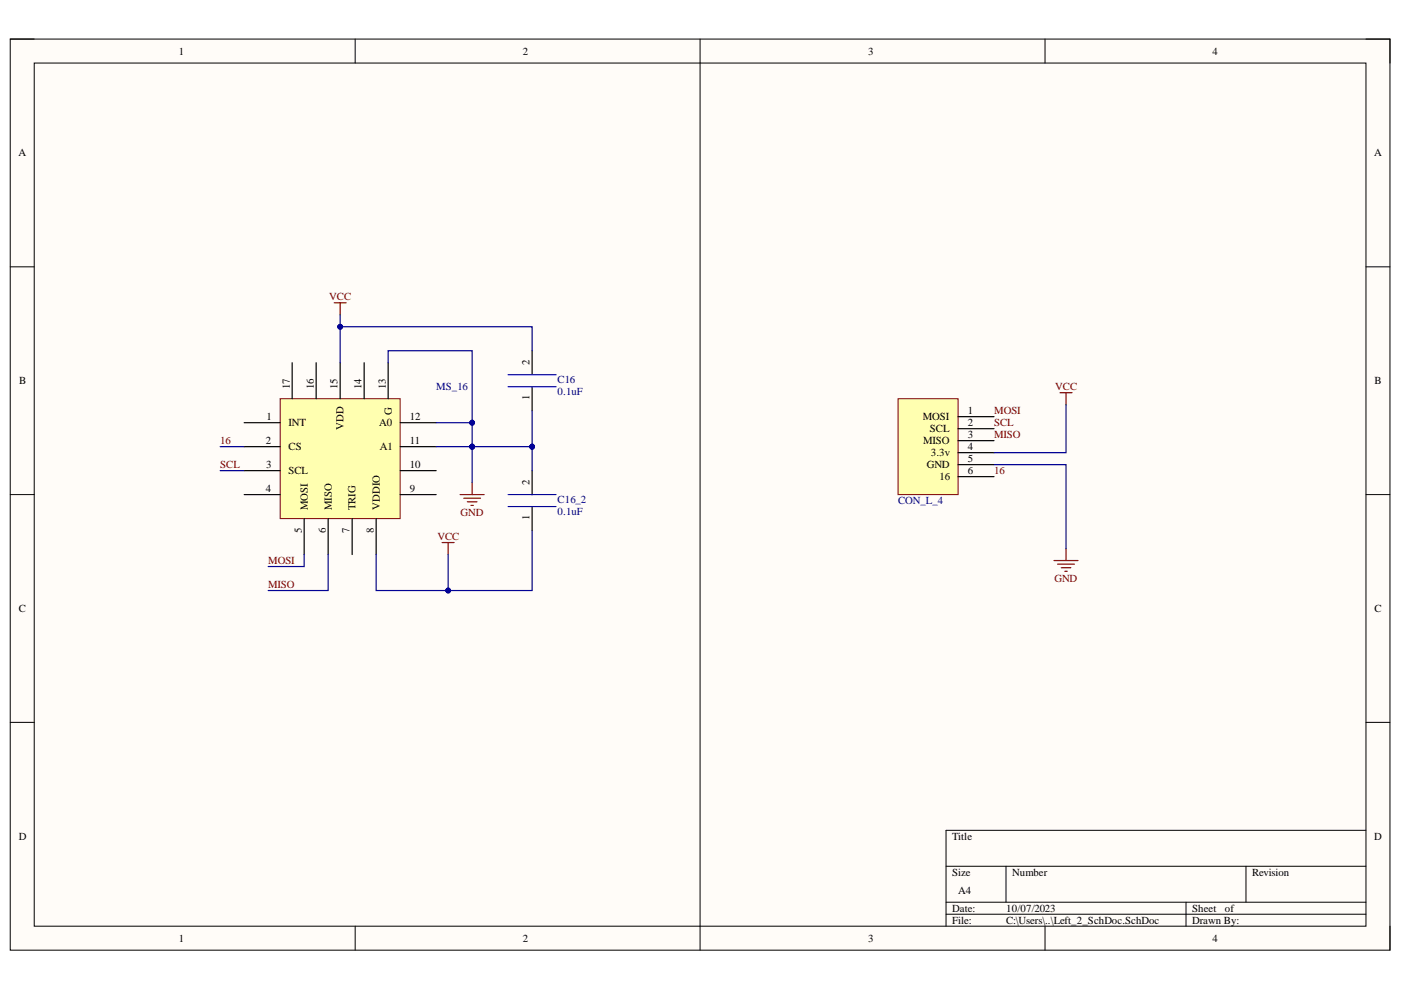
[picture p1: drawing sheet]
<svg xmlns="http://www.w3.org/2000/svg" width="297mm" height="210mm" viewBox="0 0 297 210" stroke-linecap="round" stroke-linejoin="round" font-family="sans-serif">
<path d="M2.2 8.3h292.5v193.2h-292.5z" fill-rule="evenodd" fill="#fffcf8"/>
<path d="M2.2 8.3h292.5v193.2h-292.5z" fill="none" stroke="#000" stroke-width=".21"/>
<path d="M7.3 13.4h282.3v183h-282.3z" fill-rule="evenodd" fill="#fffcf8"/>
<g fill="none" stroke="#000" stroke-width=".21">
<path d="M2.2 8.3h5.1M7.3 13.4h282.3v183h-282.3zM75.3 8.3v5.1M148.4 8.3v5.1M221.6 8.3v5.1M289.6 8.3h5.1v5.1M2.2 56.6h5.1M289.6 56.6h5.1M2.2 104.9h5.1M289.6 104.9h5.1M2.2 153.2h5.1M289.6 153.2h5.1"/>
<path d="M289.6 176h-89v20.4M75.3 196.4v5.1M148.4 196.4v5.1M200.6 183.7h89M200.6 191.3h89M200.6 193.8h89M213.3 183.7v7.6M221.6 196.4v5.1M251.5 191.3v5.1M264.2 183.7v7.6M294.7 196.4v5.1"/>
</g>
<path d="M59.4 84.5h25.4v25.5h-25.4z" fill-rule="evenodd" fill="#ffffb0"/>
<path d="M59.4 84.5h25.4v25.5h-25.4z" fill="none" stroke="#800000" stroke-width=".21"/>
<g fill="none" stroke="#000" stroke-width=".25">
<path d="M61.9 76.9v7.6M67 76.9v7.6M72.1 76.9v7.6M77.2 76.9v7.6M82.3 76.9v7.6M112.8 74.4v5M51.8 89.6h7.6M51.8 94.7h7.6M51.8 99.8h7.6M84.8 89.6h7.7M84.8 94.7h7.7M84.8 99.8h7.7"/>
<path d="M112.8 82v5.1M112.8 99.8v5.1M51.8 104.9h7.6M64.5 110v7.6M69.6 110v7.6M74.7 110v7.6M79.8 110v7.6M84.8 104.9h7.7M112.8 107.4v5.1"/>
</g>
<path d="M70.9 64.2h2.5M72.1 64.2v2.5M93.7 115h2.6M95 115v2.6M97.6 104.9h5M98.3 105.6h3.6M99.1 106.4h2M99.8 107.2h.6M100.1 102.3v2.6" fill="none" stroke="#800000" stroke-width=".25"/>
<path d="M107.7 79.4h10.2M107.7 82h10.2M107.7 107.4h10.2M107.7 104.9h10.2" fill="none" stroke="#00f" stroke-width=".25"/>
<path d="M190.4 84.5h12.7v20.4h-12.7z" fill-rule="evenodd" fill="#ffffb0"/>
<path d="M190.4 84.5h12.7v20.4h-12.7z" fill="none" stroke="#800000" stroke-width=".21"/>
<path d="M203.1 93.4h7.7M203.1 88.3h7.7M203.1 96h7.7M203.1 98.5h7.7M203.1 90.9h7.7M203.1 101.1h7.7" fill="none" stroke="#000" stroke-width=".25"/>
<path d="M224.7 83.3h2.6M226 83.3v2.5M223.5 118.9h5.1M224.2 119.6h3.6M226 116.3v2.6M225 120.4h2M225.8 121.1h.5" fill="none" stroke="#800000" stroke-width=".25"/>
<path d="M112.8 87.1v7.6" fill="none" stroke="#000080" stroke-width=".25"/>
<circle cx="112.8" cy="94.7" r=".51" fill="#000080"/>
<circle cx="112.8" cy="94.7" r=".51" fill="none" stroke="#000080" stroke-width=".21"/>
<path d="M112.8 74.4v-5.1h-40.7v7.6M46.7 99.8h5.1M46.7 94.7h5.1M64.5 117.6v2.5h-7.6M69.6 117.6v7.6h-12.7" fill="none" stroke="#000080" stroke-width=".25"/>
<circle cx="72.1" cy="69.3" r=".51" fill="#000080"/>
<circle cx="72.1" cy="69.3" r=".51" fill="none" stroke="#000080" stroke-width=".21"/>
<path d="M112.8 112.5v12.7h-33v-7.6" fill="none" stroke="#000080" stroke-width=".25"/>
<circle cx="95" cy="125.2" r=".51" fill="#000080"/>
<circle cx="95" cy="125.2" r=".51" fill="none" stroke="#000080" stroke-width=".21"/>
<path d="M82.3 76.9v-2.5h17.8v20.3" fill="none" stroke="#000080" stroke-width=".25"/>
<circle cx="100.1" cy="89.6" r=".51" fill="#000080"/>
<circle cx="100.1" cy="89.6" r=".51" fill="none" stroke="#000080" stroke-width=".21"/>
<circle cx="100.1" cy="94.7" r=".51" fill="#000080"/>
<circle cx="100.1" cy="94.7" r=".51" fill="none" stroke="#000080" stroke-width=".21"/>
<path d="M92.5 94.7h7.6" fill="none" stroke="#000080" stroke-width=".25"/>
<circle cx="100.1" cy="94.7" r=".51" fill="#000080"/>
<circle cx="100.1" cy="94.7" r=".51" fill="none" stroke="#000080" stroke-width=".21"/>
<path d="M92.5 89.6h7.6" fill="none" stroke="#000080" stroke-width=".25"/>
<circle cx="100.1" cy="89.6" r=".51" fill="#000080"/>
<circle cx="100.1" cy="89.6" r=".51" fill="none" stroke="#000080" stroke-width=".21"/>
<path d="M100.1 94.7h12.7" fill="none" stroke="#000080" stroke-width=".25"/>
<circle cx="100.1" cy="94.7" r=".51" fill="#000080"/>
<circle cx="100.1" cy="94.7" r=".51" fill="none" stroke="#000080" stroke-width=".21"/>
<circle cx="112.8" cy="94.7" r=".51" fill="#000080"/>
<circle cx="112.8" cy="94.7" r=".51" fill="none" stroke="#000080" stroke-width=".21"/>
<path d="M72.1 66.7v2.6M210.8 98.5h15.2v17.8M226 85.8v10.2h-15.2" fill="none" stroke="#000080" stroke-width=".25"/>
<circle cx="72.1" cy="69.3" r=".51" fill="#000080"/>
<circle cx="72.1" cy="69.3" r=".51" fill="none" stroke="#000080" stroke-width=".21"/>
<path d="M95 117.6v7.6" fill="none" stroke="#000080" stroke-width=".25"/>
<circle cx="95" cy="125.2" r=".51" fill="#000080"/>
<circle cx="95" cy="125.2" r=".51" fill="none" stroke="#000080" stroke-width=".21"/>
<path d="M100.1 94.7v7.6" fill="none" stroke="#000080" stroke-width=".25"/>
<circle cx="100.1" cy="94.7" r=".51" fill="#000080"/>
<circle cx="100.1" cy="94.7" r=".51" fill="none" stroke="#000080" stroke-width=".21"/>
<path d="M112.8 94.7v5.1" fill="none" stroke="#000080" stroke-width=".25"/>
<circle cx="112.8" cy="94.7" r=".51" fill="#000080"/>
<circle cx="112.8" cy="94.7" r=".51" fill="none" stroke="#000080" stroke-width=".21"/>
<path d="M148.4 13.4v183" fill="none" stroke="#000" stroke-width=".21"/>
<g font-size="2.3">
<text x="37.9" y="11.6">1</text>
<text x="110.9" y="11.6">2</text>
<text x="184.1" y="11.6">3</text>
<text x="257.1" y="11.6">4</text>
<text x="3.9" y="33.2">A</text>
<text x="291.4" y="33.2">A</text>
<text x="112.3" y="77.4" transform="rotate(-90 112.3 77.4)">2</text>
<text x="4.1" y="81.4">B</text>
<text x="61.4" y="82.5" transform="rotate(-90 61.4 82.5)">17</text>
<text x="66.5" y="82.5" transform="rotate(-90 66.5 82.5)">16</text>
<text x="71.6" y="82.5" transform="rotate(-90 71.6 82.5)">15</text>
<text x="76.7" y="82.5" transform="rotate(-90 76.7 82.5)">14</text>
<text x="81.8" y="82.5" transform="rotate(-90 81.8 82.5)">13</text>
<text x="291.4" y="81.4">B</text>
<text x="56.5" y="89.1">1</text>
<text x="83.1" y="88" transform="rotate(-90 83.1 88)">G</text>
<text x="86.9" y="89.1">12</text>
<text x="112.3" y="84.9" transform="rotate(-90 112.3 84.9)">1</text>
<text x="195.6" y="89.1">MOSI</text>
<text x="205.2" y="87.8">1</text>
<text x="56.4" y="94.2">2</text>
<text x="61.2" y="90.3">INT</text>
<text x="61.2" y="95.5">CS</text>
<text x="72.9" y="91.2" transform="rotate(-90 72.9 91.2)">VDD</text>
<text x="80.4" y="90.3">A0</text>
<text x="80.6" y="95.5">A1</text>
<text x="86.9" y="94.2">11</text>
<text x="195.7" y="94.2">MISO</text>
<text x="197.2" y="91.6">SCL</text>
<text x="205.2" y="92.9">3</text>
<text x="205.2" y="95.5">4</text>
<text x="205.2" y="90.3">2</text>
<text x="56.4" y="99.3">3</text>
<text x="61.2" y="100.6">SCL</text>
<text x="86.9" y="99.3">10</text>
<text x="196.5" y="99.3">GND</text>
<text x="197.3" y="96.7">3.3v</text>
<text x="199.2" y="101.8">16</text>
<text x="205.2" y="98">5</text>
<text x="205.2" y="100.6">6</text>
<text x="56.4" y="104.4">4</text>
<text x="86.9" y="104.4">9</text>
<text x="112.3" y="102.8" transform="rotate(-90 112.3 102.8)">2</text>
<text x="64" y="113" transform="rotate(-90 64 113)">5</text>
<text x="65.2" y="108.2" transform="rotate(-90 65.2 108.2)">MOSI</text>
<text x="69.1" y="113.1" transform="rotate(-90 69.1 113.1)">6</text>
<text x="70.3" y="108.2" transform="rotate(-90 70.3 108.2)">MISO</text>
<text x="74.1" y="113.1" transform="rotate(-90 74.1 113.1)">7</text>
<text x="75.4" y="108.2" transform="rotate(-90 75.4 108.2)">TRIG</text>
<text x="79.3" y="113" transform="rotate(-90 79.3 113)">8</text>
<text x="80.6" y="108.2" transform="rotate(-90 80.6 108.2)">VDDIO</text>
<text x="112.3" y="110.3" transform="rotate(-90 112.3 110.3)">1</text>
<text x="4" y="129.7">C</text>
<text x="291.4" y="129.7">C</text>
<text x="4" y="178">D</text>
<text x="201.9" y="178">Title</text>
<text x="291.4" y="178">D</text>
<text x="201.9" y="185.7">Size</text>
<text x="214.6" y="185.7">Number</text>
<text x="265.5" y="185.7">Revision</text>
<text x="203.2" y="189.5">A4</text>
<text x="201.9" y="193.3">Date:</text>
<text x="201.9" y="195.9">File:</text>
<text x="213.3" y="193.3">10/07/2023</text>
<text x="213.3" y="195.9">C:\Users\..\Left_2_SchDoc.SchDoc</text>
<text x="252.8" y="193.3">Sheet</text>
<text x="252.8" y="195.9">Drawn By:</text>
<text x="259.7" y="193.3">of</text>
<text x="37.9" y="199.7">1</text>
<text x="110.9" y="199.7">2</text>
<text x="184.1" y="199.7">3</text>
<text x="257.1" y="199.7">4</text>
</g>
<g font-size="2.3" fill="#800000">
<text x="69.8" y="63.7">VCC</text>
<text x="223.7" y="82.7">VCC</text>
<text x="210.8" y="87.8">MOSI</text>
<text x="46.7" y="94.2">16</text>
<text x="210.8" y="90.3">SCL</text>
<text x="210.8" y="92.9">MISO</text>
<text x="46.7" y="99.3">SCL</text>
<text x="210.8" y="100.6">16</text>
<text x="97.7" y="109.4">GND</text>
<text x="56.9" y="119.6">MOSI</text>
<text x="92.7" y="114.5">VCC</text>
<text x="56.9" y="124.7">MISO</text>
<text x="223.6" y="123.4">GND</text>
</g>
<g font-size="2.3" fill="#000080">
<text x="92.5" y="82.7">MS_16</text>
<text x="118.2" y="81.2">C16</text>
<text x="118.2" y="83.7">0.1uF</text>
<text x="118.2" y="106.6">C16_2</text>
<text x="190.4" y="106.9">CON_L_4</text>
<text x="118.2" y="109.2">0.1uF</text>
</g>
</svg>
